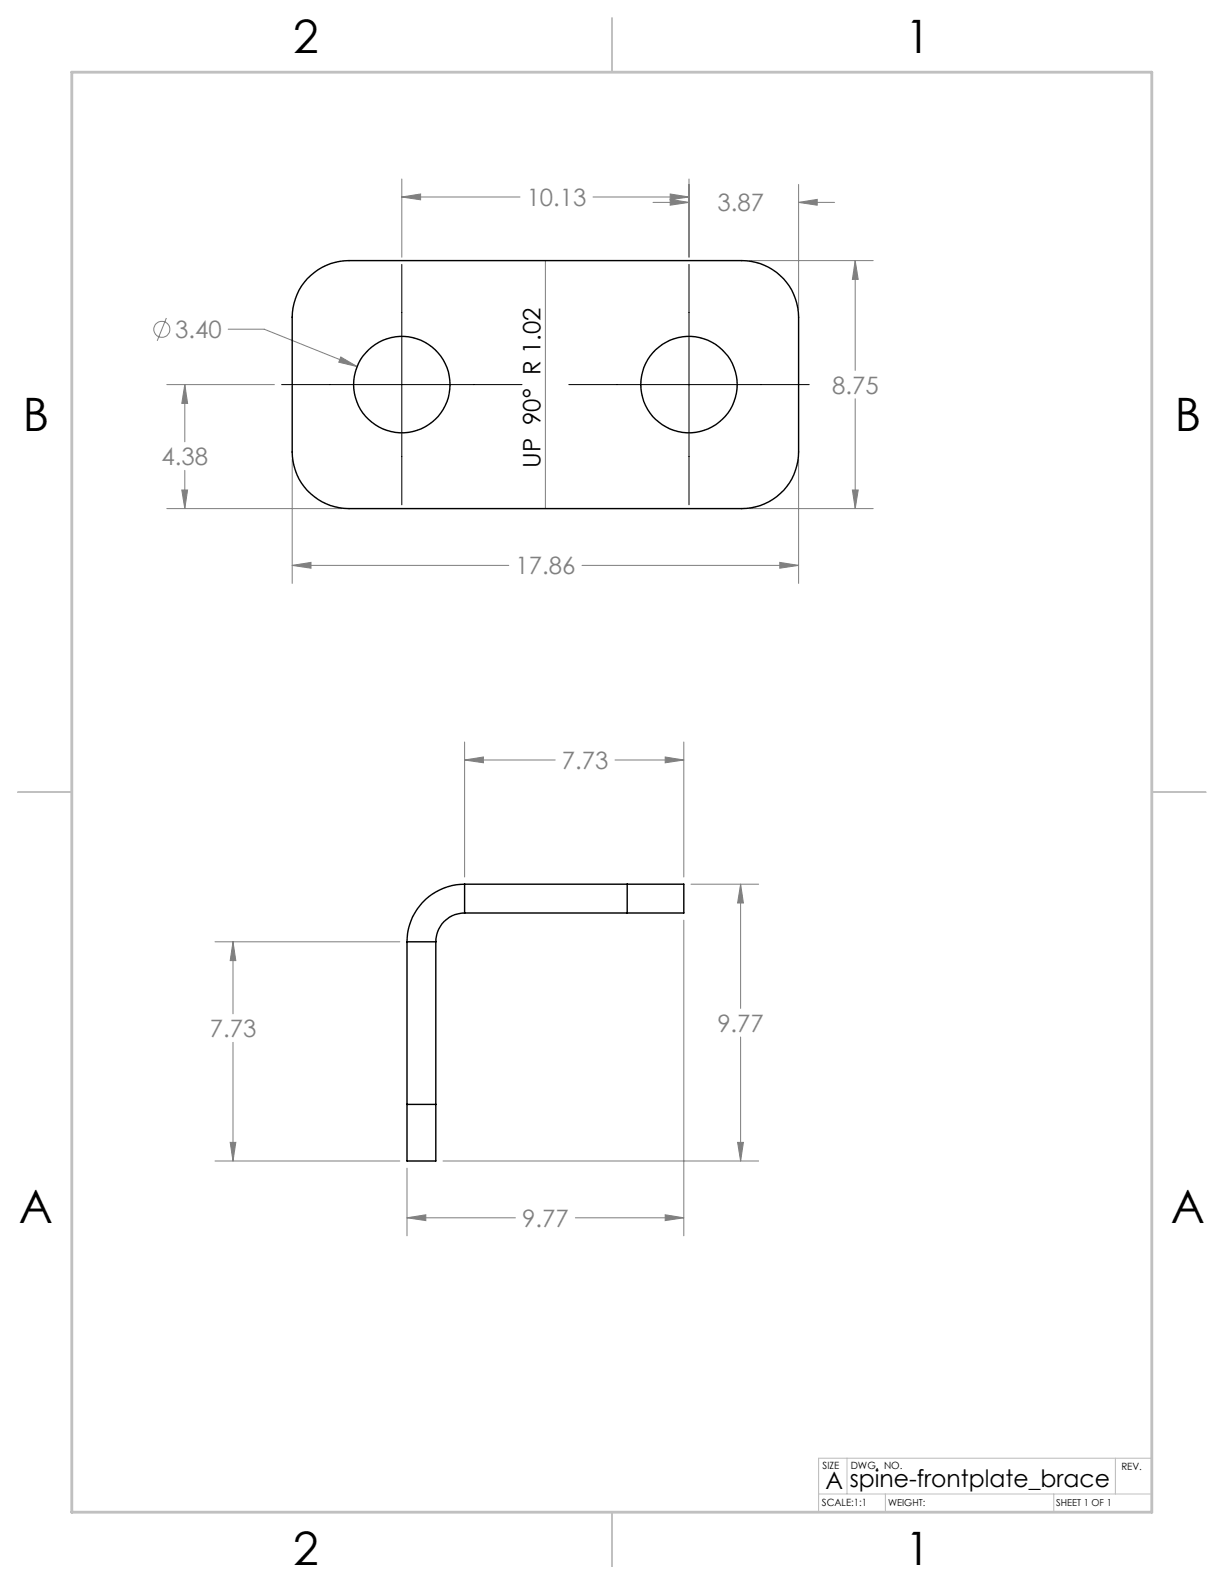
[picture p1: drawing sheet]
<svg xmlns="http://www.w3.org/2000/svg" width="216mm" height="279mm" viewBox="0 0 216 279" stroke-linecap="round" stroke-linejoin="round" font-family="sans-serif">
<g fill="none" stroke="#808080" stroke-width=".18">
<path d="M70.9 34.7l3.3-.5v1zM70.9 31.6v13.8M70.9 34.7h20.8M104.6 34.7h16.9M115.2 35.7h6.3M118.2 35.2l3.3 .5-3.3 .5zM118.2 34.2l3.3 .5-3.3 .5zM121.5 31.6v13.8M140.9 35.7l3.2-.5v1zM140.9 32.5v22.2M140.9 35.7h6.3M29.4 56.1l-1.7 4"/>
<path d="M40.3 58.1h6.3l16.4 6.6M96.2 46v43.7M132.1 46h21.9M150.8 46l.6 3.3h-1zM150.8 46v19.3M29.4 67.8h19M32.6 67.8l.5 3.4h-1zM32.6 67.8v10.1M60.1 63l2.9 1.7-3.2-.8zM150.8 70.3v19.4M29.4 89.7h30.9M32.1 86.4h1l-.5 3.3z"/>
<path d="M32.6 83v6.7M51.5 99.7l3.4-.5v1zM51.5 81v21.9M51.5 99.7h38.2M102.7 99.7h38.2M132.1 89.7h21.9M137.5 99.2l3.4 .5-3.4 .5zM140.9 81v21.9M150.4 86.4h1l-.6 3.3zM82 134.1l3.3-.6v1zM82 130.9v23.8M82 134.1h15.9"/>
<path d="M108.5 134.1h12.1M117.3 133.5l3.3 .6-3.3 .4zM120.6 130.9v23.8M121.9 156h11.9M130.6 156l.5 3.3h-1zM130.6 156v21.9M37.9 166.1h32.6M41.1 166.1l.5 3.3h-1zM41.1 166.1v12.7M120.6 162.3v55.7M41.1 183.9v20.9M130.6 182.9v21.9"/>
<path d="M37.9 204.8h32.6M40.6 201.5h1l-.5 3.3zM71.8 214.8l3.3-.5v1zM71.8 206.1v11.9M71.8 214.8h19.1M78.1 204.8h55.7M101.5 214.8h19.1M117.3 214.3l3.3 .5-3.3 .5zM130.1 201.5h1l-.5 3.3z"/>
<circle cx="28.5" cy="58.1" r="1.42"/>
</g>
<path d="M70.9 46.6v42.4M121.5 46.6v42.4M49.7 67.8h42.4M100.3 67.8h42.4" fill="none" stroke="#000" stroke-width=".18"/>
<path d="M149.4 257.2v6.3M196.7 257.2v6.3M203.2 257.2h-58.8v9.5M144.4 263.5h58.8M156.2 263.5v3.2M185.9 263.5v3.2" fill="none" stroke="#c0c0c0" stroke-width=".18"/>
<path d="M108 3.2v9.5M3.1 139.7h9.6M203.2 139.7h9.5M108 266.7v9.6" fill="none" stroke="#c0c0c0" stroke-width=".25"/>
<path d="M12.7 12.7h190.5v254h-190.5z" fill="none" stroke="#c0c0c0" stroke-width=".5"/>
<path d="M51.5 99.7l3.4-.5v1zM137.5 99.2l3.4 .5-3.4 .5zM150.8 46l.6 3.3h-1zM150.4 86.4h1l-.6 3.3zM118.2 35.2l3.3 .5-3.3 .5zM140.9 35.7l3.2-.5v1zM60.1 63l-.3 .9 3.2 .8zM70.9 34.7l3.3-.5v1zM118.2 34.2l3.3 .5-3.3 .5zM32.6 67.8l.5 3.4h-1zM32.1 86.4h1l-.5 3.3zM117.3 133.5l3.3 .6-3.3 .4zM82 134.1l3.3-.6v1zM40.6 201.5h1l-.5 3.3zM41.1 166.1l.5 3.3h-1zM117.3 214.3l3.3 .5-3.3 .5zM71.8 214.8l3.3-.5v1zM130.1 201.5h1l-.5 3.3zM130.6 156l.5 3.3h-1z" fill="#808080"/>
<g fill="none" stroke="#000" stroke-width=".25">
<path d="M54.2 49.2a10.2 10.2 0 0 1 7.4-3.2h69.2a10 10 0 0 1 10.1 10v23.7a10 10 0 0 1-10.1 10h-69.2a10 10 0 0 1-10.1-10v-23.7a10.3 10.3 0 0 1 2.7-6.8zM82 156a10.2 10.2 0 0 0-10.2 10.1M82 156v5M82 156h28.6M110.6 156h10v5h-10M110.6 156v5M71.8 166.1h5.1M71.8 166.1v28.7M76.9 166.1v28.7M82 161a5.1 5.1 0 0 0-5.1 5.1M82 161h28.6M71.8 194.8v10h5.1v-10"/>
<path d="M71.8 194.8h5.1"/>
<circle cx="70.9" cy="67.8" r="8.5"/>
<circle cx="121.5" cy="67.8" r="8.5"/>
</g>
<g font-size="8.1">
<text x="51.7" y="9.3">2</text>
<text x="159.7" y="9.3">1</text>
<text x="4" y="76">B</text>
<text x="207.2" y="76">B</text>
<text x="3.3" y="215.7">A</text>
<text x="206.5" y="215.7">A</text>
<text x="51.7" y="276">2</text>
<text x="159.7" y="276">1</text>
</g>
<g font-size="4.2" fill="#808080">
<text x="92.9" y="36.3">10.13</text>
<text x="126.5" y="37.3">3.87</text>
<text x="30.9" y="59.6">3.40</text>
<text x="146.8" y="69.4">8.75</text>
<text x="28.5" y="82">4.38</text>
<text x="90.9" y="101.3">17.86</text>
<text x="99.1" y="135.6">7.73</text>
<text x="37" y="182.9">7.73</text>
<text x="126.5" y="182">9.77</text>
<text x="92.1" y="216.4">9.77</text>
</g>
<g font-size="4.2">
<text x="95.3" y="82.6" transform="rotate(-90 95.3 82.6)">UP 90° R 1.02</text>
<text x="145.6" y="262.7">A</text>
<text x="149.9" y="262.4">spine-frontplate_brace</text>
</g>
<g font-size="1.8">
<text x="145.1" y="259">SIZE</text>
<text x="150.1" y="259.1">DWG. NO.</text>
<text x="197.8" y="259.2">REV.</text>
<text x="145" y="265.7">SCALE:1:1</text>
</g>
<g font-size="1.7">
<text x="156.7" y="265.7">WEIGHT:</text>
<text x="186.3" y="265.7">SHEET 1 OF 1</text>
</g>
</svg>
